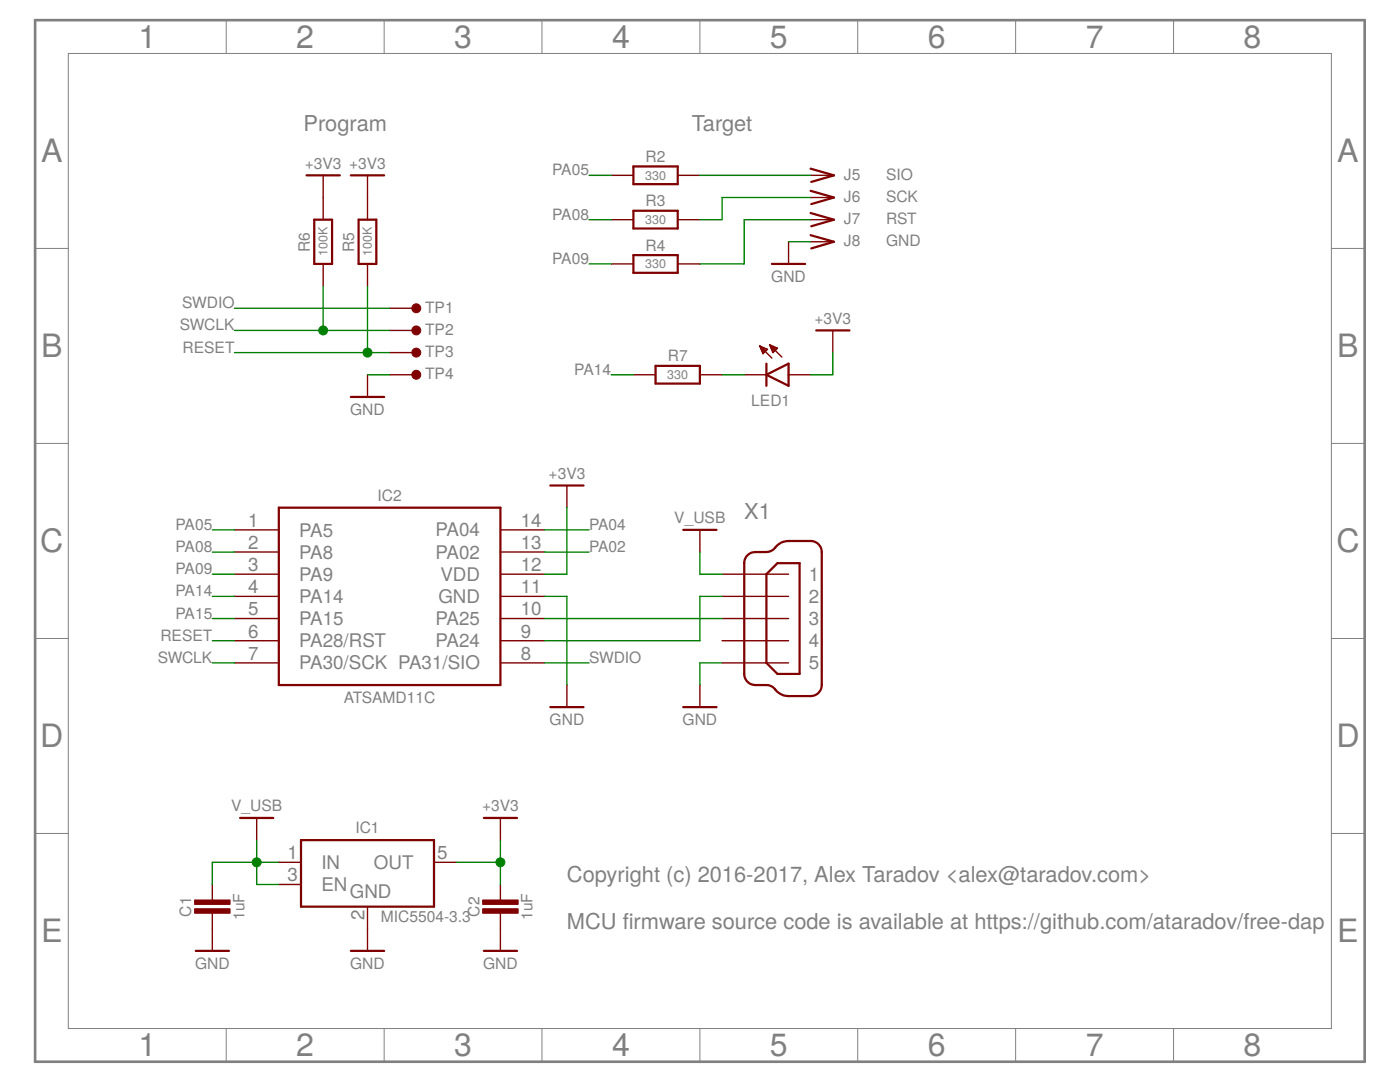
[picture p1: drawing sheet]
<?xml version="1.0" encoding="utf-8"?>
<!DOCTYPE eagle SYSTEM "eagle.dtd">
<eagle version="7.3.0">
<drawing>
<settings>
<setting alwaysvectorfont="no"/>
<setting verticaltext="up"/>
</settings>
<grid distance="0.1" unitdist="inch" unit="inch" style="lines" multiple="1" display="no" altdistance="0.01" altunitdist="inch" altunit="inch"/>
<schematic xreflabel="%F%N/%S.%C%R" xrefpart="/%S.%C%R">
<libraries>
<library name="ataradov_mcu">
<symbols>
<symbol name="ATSAMDXXC">
<wire x1="-12.7" y1="10.16" x2="12.7" y2="10.16" width="0.254" layer="94"/>
<wire x1="12.7" y1="10.16" x2="12.7" y2="-10.16" width="0.254" layer="94"/>
<wire x1="12.7" y1="-10.16" x2="-12.7" y2="-10.16" width="0.254" layer="94"/>
<wire x1="-12.7" y1="-10.16" x2="-12.7" y2="10.16" width="0.254" layer="94"/>
<pin name="PA28/RST" x="-17.78" y="-5.08" length="middle"/>
<pin name="PA8" x="-17.78" y="5.08" length="middle"/>
<pin name="PA9" x="-17.78" y="2.54" length="middle"/>
<pin name="PA14" x="-17.78" y="0" length="middle"/>
<pin name="PA15" x="-17.78" y="-2.54" length="middle"/>
<pin name="PA5" x="-17.78" y="7.62" length="middle"/>
<pin name="PA04" x="17.78" y="7.62" length="middle" rot="R180"/>
<pin name="PA02" x="17.78" y="5.08" length="middle" rot="R180"/>
<text x="0" y="10.922" size="1.27" layer="95" align="bottom-center">&gt;NAME</text>
<text x="0" y="-12.192" size="1.27" layer="96" align="bottom-center">&gt;VALUE</text>
<pin name="PA30/SCK" x="-17.78" y="-7.62" length="middle"/>
<pin name="VDD" x="17.78" y="2.54" length="middle" rot="R180"/>
<pin name="GND" x="17.78" y="0" length="middle" rot="R180"/>
<pin name="PA25" x="17.78" y="-2.54" length="middle" rot="R180"/>
<pin name="PA24" x="17.78" y="-5.08" length="middle" rot="R180"/>
<pin name="PA31/SIO" x="17.78" y="-7.62" length="middle" rot="R180"/>
</symbol>
</symbols>
<devicesets>
<deviceset name="ATSAMD11C" prefix="IC">
<gates>
<gate name="G$1" symbol="ATSAMDXXC" x="0" y="0"/>
</gates>
<devices>
<device name="" package="SO-14">
<connects>
<connect gate="G$1" pin="GND" pad="11"/>
<connect gate="G$1" pin="PA02" pad="13"/>
<connect gate="G$1" pin="PA04" pad="14"/>
<connect gate="G$1" pin="PA14" pad="4"/>
<connect gate="G$1" pin="PA15" pad="5"/>
<connect gate="G$1" pin="PA24" pad="9"/>
<connect gate="G$1" pin="PA25" pad="10"/>
<connect gate="G$1" pin="PA28/RST" pad="6"/>
<connect gate="G$1" pin="PA30/SCK" pad="7"/>
<connect gate="G$1" pin="PA31/SIO" pad="8"/>
<connect gate="G$1" pin="PA5" pad="1"/>
<connect gate="G$1" pin="PA8" pad="2"/>
<connect gate="G$1" pin="PA9" pad="3"/>
<connect gate="G$1" pin="VDD" pad="12"/>
</connects>
<technologies>
<technology name=""/>
</technologies>
</device>
</devices>
</deviceset>
</devicesets>
</library>
<library name="ataradov_pwr">
<symbols>
<symbol name="+3V3">
<wire x1="-1.905" y1="0" x2="1.905" y2="0" width="0.254" layer="94"/>
<text x="0" y="0.762" size="1.27" layer="96" align="bottom-center">&gt;VALUE</text>
<pin name="+3V3" x="0" y="-2.54" visible="off" length="short" direction="sup" rot="R90"/>
</symbol>
<symbol name="GND">
<wire x1="-1.905" y1="0" x2="1.905" y2="0" width="0.254" layer="94"/>
<text x="0" y="-2.032" size="1.27" layer="96" align="bottom-center">&gt;VALUE</text>
<pin name="GND" x="0" y="2.54" visible="off" length="short" direction="sup" rot="R270"/>
</symbol>
<symbol name="V_USB">
<wire x1="-1.905" y1="0" x2="1.905" y2="0" width="0.254" layer="94"/>
<text x="0" y="0.762" size="1.27" layer="96" align="bottom-center">&gt;VALUE</text>
<pin name="V_USB" x="0" y="-2.54" visible="off" length="short" direction="sup" rot="R90"/>
</symbol>
</symbols>
<devicesets>
<deviceset name="+3V3" prefix="P_">
<gates>
<gate name="1" symbol="+3V3" x="0" y="0"/>
</gates>
<devices>
<device name="">
<technologies>
<technology name=""/>
</technologies>
</device>
</devices>
</deviceset>
<deviceset name="GND" prefix="P_">
<gates>
<gate name="1" symbol="GND" x="0" y="0"/>
</gates>
<devices>
<device name="">
<technologies>
<technology name=""/>
</technologies>
</device>
</devices>
</deviceset>
<deviceset name="V_USB" prefix="P_">
<gates>
<gate name="1" symbol="V_USB" x="0" y="0"/>
</gates>
<devices>
<device name="">
<technologies>
<technology name=""/>
</technologies>
</device>
</devices>
</deviceset>
</devicesets>
</library>
<library name="ataradov_conn">
<symbols>
<symbol name="CONN-SINGLE">
<wire x1="-2.54" y1="0.762" x2="0.127" y2="0" width="0.254" layer="94"/>
<wire x1="0.127" y1="0" x2="-2.4765" y2="-0.762" width="0.254" layer="94"/>
<pin name="1" x="-2.54" y="0" visible="off" length="short" direction="pas" swaplevel="1"/>
<text x="1.27" y="-0.508" size="1.27" layer="95">&gt;NAME</text>
<text x="6.096" y="-0.508" size="1.27" layer="96">&gt;VALUE</text>
</symbol>
</symbols>
<devicesets>
<deviceset name="CONN-SINGLE" prefix="J" uservalue="yes">
<gates>
<gate name="G$1" symbol="CONN-SINGLE" x="0" y="0"/>
</gates>
<devices>
<device name="-TH" package="PIN-TH">
<connects>
<connect gate="G$1" pin="1" pad="1"/>
</connects>
<technologies>
<technology name=""/>
</technologies>
</device>
</devices>
</deviceset>
</devicesets>
</library>
<library name="ataradov_rlc">
<symbols>
<symbol name="C">
<rectangle x1="-1.524" y1="-0.254" x2="2.54" y2="0.254" layer="94" rot="R90"/>
<rectangle x1="-2.54" y1="-0.254" x2="1.524" y2="0.254" layer="94" rot="R90"/>
<wire x1="-2.54" y1="0" x2="-0.762" y2="0" width="0.1524" layer="94"/>
<wire x1="2.54" y1="0" x2="0.762" y2="0" width="0.1524" layer="94"/>
<pin name="1" x="-2.54" y="0" visible="off" length="point" direction="pas" swaplevel="1"/>
<pin name="2" x="2.54" y="0" visible="off" length="point" direction="pas" swaplevel="1" rot="R180"/>
<text x="0" y="2.413" size="1.27" layer="95" align="bottom-center">&gt;NAME</text>
<text x="0" y="-3.683" size="1.27" layer="96" align="bottom-center">&gt;VALUE</text>
</symbol>
<symbol name="R">
<wire x1="-2.54" y1="-1.016" x2="-2.54" y2="1.016" width="0.254" layer="94"/>
<pin name="1" x="-5.08" y="0" visible="off" length="short" direction="pas" swaplevel="1"/>
<pin name="2" x="5.08" y="0" visible="off" length="short" direction="pas" swaplevel="1" rot="R180"/>
<text x="0" y="1.524" size="1.27" layer="95" align="bottom-center">&gt;NAME</text>
<text x="0" y="0" size="1.016" layer="96" align="center">&gt;VALUE</text>
<wire x1="2.54" y1="-1.016" x2="2.54" y2="1.016" width="0.254" layer="94"/>
<wire x1="-2.54" y1="1.016" x2="2.54" y2="1.016" width="0.254" layer="94"/>
<wire x1="-2.54" y1="-1.016" x2="2.54" y2="-1.016" width="0.254" layer="94"/>
</symbol>
</symbols>
<devicesets>
<deviceset name="C" prefix="C" uservalue="yes">
<gates>
<gate name="G$1" symbol="C" x="0" y="0"/>
</gates>
<devices>
<device name="-0402" package="SMD0402">
<connects>
<connect gate="G$1" pin="1" pad="1"/>
<connect gate="G$1" pin="2" pad="2"/>
</connects>
<technologies>
<technology name=""/>
</technologies>
</device>
<device name="-0508" package="SMD0508">
<connects>
<connect gate="G$1" pin="1" pad="1"/>
<connect gate="G$1" pin="2" pad="2"/>
</connects>
<technologies>
<technology name=""/>
</technologies>
</device>
<device name="-0603" package="SMD0603">
<connects>
<connect gate="G$1" pin="1" pad="1"/>
<connect gate="G$1" pin="2" pad="2"/>
</connects>
<technologies>
<technology name=""/>
</technologies>
</device>
<device name="-0612" package="SMD0612">
<connects>
<connect gate="G$1" pin="1" pad="1"/>
<connect gate="G$1" pin="2" pad="2"/>
</connects>
<technologies>
<technology name=""/>
</technologies>
</device>
<device name="-0805" package="SMD0805">
<connects>
<connect gate="G$1" pin="1" pad="1"/>
<connect gate="G$1" pin="2" pad="2"/>
</connects>
<technologies>
<technology name=""/>
</technologies>
</device>
<device name="-1206" package="SMD1206">
<connects>
<connect gate="G$1" pin="1" pad="1"/>
<connect gate="G$1" pin="2" pad="2"/>
</connects>
<technologies>
<technology name=""/>
</technologies>
</device>
<device name="-2512" package="SMD2512">
<connects>
<connect gate="G$1" pin="1" pad="1"/>
<connect gate="G$1" pin="2" pad="2"/>
</connects>
<technologies>
<technology name=""/>
</technologies>
</device>
</devices>
</deviceset>
<deviceset name="R" prefix="R" uservalue="yes">
<gates>
<gate name="G$1" symbol="R" x="0" y="0"/>
</gates>
<devices>
<device name="-0402" package="SMD0402">
<connects>
<connect gate="G$1" pin="1" pad="1"/>
<connect gate="G$1" pin="2" pad="2"/>
</connects>
<technologies>
<technology name=""/>
</technologies>
</device>
<device name="-0508" package="SMD0508">
<connects>
<connect gate="G$1" pin="1" pad="1"/>
<connect gate="G$1" pin="2" pad="2"/>
</connects>
<technologies>
<technology name=""/>
</technologies>
</device>
<device name="-0603" package="SMD0603">
<connects>
<connect gate="G$1" pin="1" pad="1"/>
<connect gate="G$1" pin="2" pad="2"/>
</connects>
<technologies>
<technology name=""/>
</technologies>
</device>
<device name="-0612" package="SMD0612">
<connects>
<connect gate="G$1" pin="1" pad="1"/>
<connect gate="G$1" pin="2" pad="2"/>
</connects>
<technologies>
<technology name=""/>
</technologies>
</device>
<device name="-0805" package="SMD0805">
<connects>
<connect gate="G$1" pin="1" pad="1"/>
<connect gate="G$1" pin="2" pad="2"/>
</connects>
<technologies>
<technology name=""/>
</technologies>
</device>
<device name="-1206" package="SMD1206">
<connects>
<connect gate="G$1" pin="1" pad="1"/>
<connect gate="G$1" pin="2" pad="2"/>
</connects>
<technologies>
<technology name=""/>
</technologies>
</device>
<device name="-2512" package="SMD2512">
<connects>
<connect gate="G$1" pin="1" pad="1"/>
<connect gate="G$1" pin="2" pad="2"/>
</connects>
<technologies>
<technology name=""/>
</technologies>
</device>
</devices>
</deviceset>
</devicesets>
</library>
<library name="ataradov_vreg">
<symbols>
<symbol name="VREG-3-EN">
<wire x1="-7.62" y1="5.08" x2="7.62" y2="5.08" width="0.254" layer="94"/>
<wire x1="7.62" y1="5.08" x2="7.62" y2="-2.54" width="0.254" layer="94"/>
<wire x1="7.62" y1="-2.54" x2="-7.62" y2="-2.54" width="0.254" layer="94"/>
<wire x1="-7.62" y1="-2.54" x2="-7.62" y2="5.08" width="0.254" layer="94"/>
<text x="-2.032" y="-1.524" size="1.524" layer="95">GND</text>
<text x="0" y="5.842" size="1.27" layer="95" align="bottom-center">&gt;NAME</text>
<text x="1.524" y="-4.318" size="1.27" layer="96">&gt;VALUE</text>
<pin name="IN" x="-10.16" y="2.54" length="short" direction="sup"/>
<pin name="OUT" x="10.16" y="2.54" length="short" direction="sup" rot="R180"/>
<pin name="GND" x="0" y="-5.08" visible="pad" length="short" direction="pwr" rot="R90"/>
<pin name="EN" x="-10.16" y="0" length="short" direction="in"/>
</symbol>
</symbols>
<devicesets>
<deviceset name="MIC5504" prefix="IC" uservalue="yes">
<gates>
<gate name="G$1" symbol="VREG-3-EN" x="0" y="0"/>
</gates>
<devices>
<device name="-SOT23-5" package="SOT23-5">
<connects>
<connect gate="G$1" pin="EN" pad="3"/>
<connect gate="G$1" pin="GND" pad="2"/>
<connect gate="G$1" pin="IN" pad="1"/>
<connect gate="G$1" pin="OUT" pad="5"/>
</connects>
<technologies>
<technology name=""/>
</technologies>
</device>
</devices>
</deviceset>
</devicesets>
</library>
<library name="con-cypressindustries">
<symbols>
<symbol name="MINI-USB-5">
<wire x1="-2.54" y1="6.35" x2="-2.54" y2="-6.35" width="0.254" layer="94"/>
<wire x1="-2.54" y1="-6.35" x2="-1.27" y2="-7.62" width="0.254" layer="94" curve="90"/>
<wire x1="-1.27" y1="-7.62" x2="0" y2="-7.62" width="0.254" layer="94"/>
<wire x1="0" y1="-7.62" x2="1.016" y2="-8.128" width="0.254" layer="94" curve="-53.130102"/>
<wire x1="1.016" y1="-8.128" x2="2.54" y2="-8.89" width="0.254" layer="94" curve="53.130102"/>
<wire x1="2.54" y1="-8.89" x2="5.08" y2="-8.89" width="0.254" layer="94"/>
<wire x1="5.08" y1="-8.89" x2="6.35" y2="-7.62" width="0.254" layer="94" curve="90"/>
<wire x1="6.35" y1="-7.62" x2="6.35" y2="7.62" width="0.254" layer="94"/>
<wire x1="-2.54" y1="6.35" x2="-1.27" y2="7.62" width="0.254" layer="94" curve="-90"/>
<wire x1="-1.27" y1="7.62" x2="0" y2="7.62" width="0.254" layer="94"/>
<wire x1="0" y1="7.62" x2="1.016" y2="8.128" width="0.254" layer="94" curve="53.130102"/>
<wire x1="1.016" y1="8.128" x2="2.54" y2="8.89" width="0.254" layer="94" curve="-53.130102"/>
<wire x1="2.54" y1="8.89" x2="5.08" y2="8.89" width="0.254" layer="94"/>
<wire x1="5.08" y1="8.89" x2="6.35" y2="7.62" width="0.254" layer="94" curve="-90"/>
<wire x1="0" y1="5.08" x2="0" y2="-5.08" width="0.254" layer="94"/>
<wire x1="0" y1="-5.08" x2="1.27" y2="-6.35" width="0.254" layer="94"/>
<wire x1="1.27" y1="-6.35" x2="3.81" y2="-6.35" width="0.254" layer="94"/>
<wire x1="3.81" y1="-6.35" x2="3.81" y2="6.35" width="0.254" layer="94"/>
<wire x1="3.81" y1="6.35" x2="1.27" y2="6.35" width="0.254" layer="94"/>
<wire x1="1.27" y1="6.35" x2="0" y2="5.08" width="0.254" layer="94"/>
<text x="-2.54" y="11.43" size="1.778" layer="95">&gt;NAME</text>
<text x="10.16" y="-7.62" size="1.778" layer="96" rot="R90">&gt;VALUE</text>
<pin name="1" x="-5.08" y="5.08" visible="pin" direction="pas"/>
<pin name="2" x="-5.08" y="2.54" visible="pin" direction="pas"/>
<pin name="3" x="-5.08" y="0" visible="pin" direction="pas"/>
<pin name="4" x="-5.08" y="-2.54" visible="pin" direction="pas"/>
<pin name="5" x="-5.08" y="-5.08" visible="pin" direction="pas"/>
</symbol>
</symbols>
<devicesets>
<deviceset name="MINI-USB-" prefix="X">
<gates>
<gate name="G$1" symbol="MINI-USB-5" x="0" y="0"/>
</gates>
<devices>
<device name="32005-201" package="32005-201">
<connects>
<connect gate="G$1" pin="1" pad="1"/>
<connect gate="G$1" pin="2" pad="2"/>
<connect gate="G$1" pin="3" pad="3"/>
<connect gate="G$1" pin="4" pad="4"/>
<connect gate="G$1" pin="5" pad="5"/>
</connects>
<technologies>
<technology name="">
<attribute name="MF" value="" constant="no"/>
<attribute name="MPN" value="" constant="no"/>
<attribute name="OC_FARNELL" value="unknown" constant="no"/>
<attribute name="OC_NEWARK" value="unknown" constant="no"/>
</technology>
</technologies>
</device>
<device name="32005-301" package="32005-301">
<connects>
<connect gate="G$1" pin="1" pad="1"/>
<connect gate="G$1" pin="2" pad="2"/>
<connect gate="G$1" pin="3" pad="3"/>
<connect gate="G$1" pin="4" pad="4"/>
<connect gate="G$1" pin="5" pad="5"/>
</connects>
<technologies>
<technology name="">
<attribute name="MF" value="" constant="no"/>
<attribute name="MPN" value="" constant="no"/>
<attribute name="OC_FARNELL" value="unknown" constant="no"/>
<attribute name="OC_NEWARK" value="unknown" constant="no"/>
</technology>
</technologies>
</device>
</devices>
</deviceset>
</devicesets>
</library>
<library name="ataradov_misc">
<symbols>
<symbol name="TP">
<text x="4.064" y="-0.508" size="1.27" layer="95">&gt;NAME</text>
<pin name="1" x="0" y="0" visible="off" length="short" direction="pas"/>
<circle x="3.048" y="0" radius="0.508" width="0" layer="94"/>
</symbol>
</symbols>
<devicesets>
<deviceset name="TEST-POINT" prefix="TP" uservalue="yes">
<gates>
<gate name="G$1" symbol="TP" x="0" y="0"/>
</gates>
<devices>
<device name="-1.27MM" package="TP-1.27MM">
<connects>
<connect gate="G$1" pin="1" pad="1"/>
</connects>
<technologies>
<technology name=""/>
</technologies>
</device>
<device name="-2.54MM" package="TP-2.54MM">
<connects>
<connect gate="G$1" pin="1" pad="1"/>
</connects>
<technologies>
<technology name=""/>
</technologies>
</device>
</devices>
</deviceset>
</devicesets>
</library>
<library name="ataradov_led">
<symbols>
<symbol name="LED">
<wire x1="1.27" y1="0" x2="0" y2="-2.54" width="0.254" layer="94"/>
<wire x1="0" y1="-2.54" x2="-1.27" y2="0" width="0.254" layer="94"/>
<wire x1="1.27" y1="-2.54" x2="0" y2="-2.54" width="0.254" layer="94"/>
<wire x1="0" y1="-2.54" x2="-1.27" y2="-2.54" width="0.254" layer="94"/>
<wire x1="1.27" y1="0" x2="0" y2="0" width="0.254" layer="94"/>
<wire x1="0" y1="0" x2="-1.27" y2="0" width="0.254" layer="94"/>
<wire x1="-2.032" y1="-0.762" x2="-3.429" y2="-2.159" width="0.1524" layer="94"/>
<wire x1="-1.905" y1="-1.905" x2="-3.302" y2="-3.302" width="0.1524" layer="94"/>
<text x="3.556" y="-2.032" size="1.27" layer="95" rot="R90" align="bottom-center">&gt;NAME</text>
<text x="5.715" y="-2.032" size="1.27" layer="96" rot="R90" align="bottom-center">&gt;VALUE</text>
<pin name="C" x="0" y="-5.08" visible="off" length="short" direction="pas" rot="R90"/>
<pin name="A" x="0" y="2.54" visible="off" length="short" direction="pas" rot="R270"/>
<polygon width="0.1524" layer="94">
<vertex x="-3.429" y="-2.159"/>
<vertex x="-3.048" y="-1.27"/>
<vertex x="-2.54" y="-1.778"/>
</polygon>
<polygon width="0.1524" layer="94">
<vertex x="-3.302" y="-3.302"/>
<vertex x="-2.921" y="-2.413"/>
<vertex x="-2.413" y="-2.921"/>
</polygon>
</symbol>
</symbols>
<devicesets>
<deviceset name="LED_SMD" prefix="LED" uservalue="yes">
<gates>
<gate name="G$1" symbol="LED" x="0" y="0"/>
</gates>
<devices>
<device name="LED_0603" package="SMD0603">
<connects>
<connect gate="G$1" pin="A" pad="1"/>
<connect gate="G$1" pin="C" pad="2"/>
</connects>
<technologies>
<technology name=""/>
</technologies>
</device>
<device name="LED_0805" package="SMD0805">
<connects>
<connect gate="G$1" pin="A" pad="1"/>
<connect gate="G$1" pin="C" pad="2"/>
</connects>
<technologies>
<technology name=""/>
</technologies>
</device>
</devices>
</deviceset>
</devicesets>
</library>
</libraries>
<attributes>
</attributes>
<variantdefs>
</variantdefs>
<classes>
<class number="0" name="default" width="0" drill="0">
</class>
</classes>
<parts>
<part name="IC2" library="ataradov_mcu" deviceset="ATSAMD11C" device=""/>
<part name="P_9" library="ataradov_pwr" deviceset="+3V3" device=""/>
<part name="P_7" library="ataradov_pwr" deviceset="+3V3" device=""/>
<part name="P_17" library="ataradov_pwr" deviceset="GND" device=""/>
<part name="P_8" library="ataradov_pwr" deviceset="GND" device=""/>
<part name="P_16" library="ataradov_pwr" deviceset="V_USB" device=""/>
<part name="P_3" library="ataradov_pwr" deviceset="V_USB" device=""/>
<part name="J5" library="ataradov_conn" deviceset="CONN-SINGLE" device="-TH" value="SIO"/>
<part name="J6" library="ataradov_conn" deviceset="CONN-SINGLE" device="-TH" value="SCK"/>
<part name="J7" library="ataradov_conn" deviceset="CONN-SINGLE" device="-TH" value="RST"/>
<part name="J8" library="ataradov_conn" deviceset="CONN-SINGLE" device="-TH" value="GND"/>
<part name="C1" library="ataradov_rlc" deviceset="C" device="-0603" value="1uF"/>
<part name="C2" library="ataradov_rlc" deviceset="C" device="-0603" value="1uF"/>
<part name="R2" library="ataradov_rlc" deviceset="R" device="-0603" value="330"/>
<part name="R3" library="ataradov_rlc" deviceset="R" device="-0603" value="330"/>
<part name="R4" library="ataradov_rlc" deviceset="R" device="-0603" value="330"/>
<part name="IC1" library="ataradov_vreg" deviceset="MIC5504" device="-SOT23-5" value="MIC5504-3.3"/>
<part name="P_4" library="ataradov_pwr" deviceset="GND" device=""/>
<part name="P_6" library="ataradov_pwr" deviceset="GND" device=""/>
<part name="P_1" library="ataradov_pwr" deviceset="GND" device=""/>
<part name="P_2" library="ataradov_pwr" deviceset="GND" device=""/>
<part name="P_11" library="ataradov_pwr" deviceset="GND" device=""/>
<part name="R5" library="ataradov_rlc" deviceset="R" device="-0603" value="100K"/>
<part name="R6" library="ataradov_rlc" deviceset="R" device="-0603" value="100K"/>
<part name="P_18" library="ataradov_pwr" deviceset="+3V3" device=""/>
<part name="P_19" library="ataradov_pwr" deviceset="+3V3" device=""/>
<part name="X1" library="con-cypressindustries" deviceset="MINI-USB-" device="32005-201"/>
<part name="R7" library="ataradov_rlc" deviceset="R" device="-0603" value="330"/>
<part name="TP1" library="ataradov_misc" deviceset="TEST-POINT" device="-1.27MM" value="SIO"/>
<part name="TP2" library="ataradov_misc" deviceset="TEST-POINT" device="-1.27MM"/>
<part name="TP3" library="ataradov_misc" deviceset="TEST-POINT" device="-1.27MM"/>
<part name="TP4" library="ataradov_misc" deviceset="TEST-POINT" device="-1.27MM"/>
<part name="P_5" library="ataradov_pwr" deviceset="+3V3" device=""/>
<part name="LED1" library="ataradov_led" deviceset="LED_SMD" device="LED_0603"/>
</parts>
<sheets>
<sheet>
<plain>
<frame x1="0" y1="0" x2="152.4" y2="119.38" columns="8" rows="5" layer="97"/>
<text x="35.56" y="106.68" size="1.778" layer="97" align="bottom-center">Program</text>
<text x="78.74" y="106.68" size="1.778" layer="97" align="bottom-center">Target</text>
<text x="60.96" y="15.24" size="1.778" layer="97">Copyright (c) 2016-2017, Alex Taradov &lt;alex@taradov.com&gt;

MCU firmware source code is available at https://github.com/ataradov/free-dap</text>
</plain>
<instances>
<instance part="IC2" gate="G$1" x="40.64" y="53.34"/>
<instance part="P_9" gate="1" x="53.34" y="27.94"/>
<instance part="P_7" gate="1" x="60.96" y="66.04"/>
<instance part="P_17" gate="1" x="76.2" y="40.64"/>
<instance part="P_8" gate="1" x="60.96" y="40.64"/>
<instance part="P_16" gate="1" x="76.2" y="60.96"/>
<instance part="P_3" gate="1" x="25.4" y="27.94"/>
<instance part="J5" gate="G$1" x="91.44" y="101.6"/>
<instance part="J6" gate="G$1" x="91.44" y="99.06"/>
<instance part="J7" gate="G$1" x="91.44" y="96.52"/>
<instance part="J8" gate="G$1" x="91.44" y="93.98"/>
<instance part="C1" gate="G$1" x="20.32" y="17.78" rot="R90"/>
<instance part="C2" gate="G$1" x="53.34" y="17.78" rot="R90"/>
<instance part="R2" gate="G$1" x="71.12" y="101.6"/>
<instance part="R3" gate="G$1" x="71.12" y="96.52"/>
<instance part="R4" gate="G$1" x="71.12" y="91.44"/>
<instance part="IC1" gate="G$1" x="38.1" y="20.32"/>
<instance part="P_4" gate="1" x="38.1" y="12.7"/>
<instance part="P_6" gate="1" x="53.34" y="12.7"/>
<instance part="P_1" gate="1" x="20.32" y="12.7"/>
<instance part="P_2" gate="1" x="38.1" y="76.2"/>
<instance part="P_11" gate="1" x="86.36" y="91.44"/>
<instance part="R5" gate="G$1" x="38.1" y="93.98" rot="R90"/>
<instance part="R6" gate="G$1" x="33.02" y="93.98" rot="R90"/>
<instance part="P_18" gate="1" x="33.02" y="101.6"/>
<instance part="P_19" gate="1" x="38.1" y="101.6"/>
<instance part="X1" gate="G$1" x="83.82" y="50.8" smashed="yes">
<attribute name="NAME" x="81.28" y="62.23" size="1.778" layer="95"/>
</instance>
<instance part="R7" gate="G$1" x="73.66" y="78.74"/>
<instance part="TP1" gate="G$1" x="40.64" y="86.36"/>
<instance part="TP2" gate="G$1" x="40.64" y="83.82"/>
<instance part="TP3" gate="G$1" x="40.64" y="81.28"/>
<instance part="TP4" gate="G$1" x="40.64" y="78.74"/>
<instance part="P_5" gate="1" x="91.44" y="83.82"/>
<instance part="LED1" gate="G$1" x="86.36" y="78.74" rot="R270"/>
</instances>
<busses>
</busses>
<nets>
<net name="N$1" class="0">
<segment>
<pinref part="IC2" gate="G$1" pin="PA24"/>
<wire x1="58.42" y1="48.26" x2="76.2" y2="48.26" width="0.1524" layer="91"/>
<wire x1="76.2" y1="48.26" x2="76.2" y2="53.34" width="0.1524" layer="91"/>
<wire x1="76.2" y1="53.34" x2="78.74" y2="53.34" width="0.1524" layer="91"/>
<pinref part="X1" gate="G$1" pin="2"/>
</segment>
</net>
<net name="N$2" class="0">
<segment>
<pinref part="IC2" gate="G$1" pin="PA25"/>
<wire x1="58.42" y1="50.8" x2="78.74" y2="50.8" width="0.1524" layer="91"/>
<pinref part="X1" gate="G$1" pin="3"/>
</segment>
</net>
<net name="GND" class="0">
<segment>
<pinref part="P_17" gate="1" pin="GND"/>
<wire x1="76.2" y1="43.18" x2="76.2" y2="45.72" width="0.1524" layer="91"/>
<wire x1="76.2" y1="45.72" x2="78.74" y2="45.72" width="0.1524" layer="91"/>
<pinref part="X1" gate="G$1" pin="5"/>
</segment>
<segment>
<pinref part="IC1" gate="G$1" pin="GND"/>
<pinref part="P_4" gate="1" pin="GND"/>
</segment>
<segment>
<pinref part="C1" gate="G$1" pin="1"/>
<pinref part="P_1" gate="1" pin="GND"/>
</segment>
<segment>
<pinref part="C2" gate="G$1" pin="1"/>
<pinref part="P_6" gate="1" pin="GND"/>
</segment>
<segment>
<pinref part="IC2" gate="G$1" pin="GND"/>
<pinref part="P_8" gate="1" pin="GND"/>
<wire x1="58.42" y1="53.34" x2="60.96" y2="53.34" width="0.1524" layer="91"/>
<wire x1="60.96" y1="53.34" x2="60.96" y2="43.18" width="0.1524" layer="91"/>
</segment>
<segment>
<pinref part="P_2" gate="1" pin="GND"/>
<wire x1="38.1" y1="78.74" x2="40.64" y2="78.74" width="0.1524" layer="91"/>
<pinref part="TP4" gate="G$1" pin="1"/>
</segment>
<segment>
<pinref part="P_11" gate="1" pin="GND"/>
<pinref part="J8" gate="G$1" pin="1"/>
<wire x1="86.36" y1="93.98" x2="88.9" y2="93.98" width="0.1524" layer="91"/>
</segment>
</net>
<net name="V_USB" class="0">
<segment>
<pinref part="P_16" gate="1" pin="V_USB"/>
<wire x1="76.2" y1="58.42" x2="76.2" y2="55.88" width="0.1524" layer="91"/>
<wire x1="76.2" y1="55.88" x2="78.74" y2="55.88" width="0.1524" layer="91"/>
<pinref part="X1" gate="G$1" pin="1"/>
</segment>
<segment>
<pinref part="IC1" gate="G$1" pin="EN"/>
<pinref part="P_3" gate="1" pin="V_USB"/>
<wire x1="27.94" y1="20.32" x2="25.4" y2="20.32" width="0.1524" layer="91"/>
<wire x1="25.4" y1="20.32" x2="25.4" y2="22.86" width="0.1524" layer="91"/>
<pinref part="IC1" gate="G$1" pin="IN"/>
<wire x1="25.4" y1="22.86" x2="25.4" y2="25.4" width="0.1524" layer="91"/>
<wire x1="27.94" y1="22.86" x2="25.4" y2="22.86" width="0.1524" layer="91"/>
<junction x="25.4" y="22.86"/>
<pinref part="C1" gate="G$1" pin="2"/>
<wire x1="25.4" y1="22.86" x2="20.32" y2="22.86" width="0.1524" layer="91"/>
<wire x1="20.32" y1="22.86" x2="20.32" y2="20.32" width="0.1524" layer="91"/>
</segment>
</net>
<net name="+3V3" class="0">
<segment>
<pinref part="IC1" gate="G$1" pin="OUT"/>
<wire x1="48.26" y1="22.86" x2="53.34" y2="22.86" width="0.1524" layer="91"/>
<pinref part="C2" gate="G$1" pin="2"/>
<wire x1="53.34" y1="20.32" x2="53.34" y2="22.86" width="0.1524" layer="91"/>
<junction x="53.34" y="22.86"/>
<pinref part="P_9" gate="1" pin="+3V3"/>
<wire x1="53.34" y1="25.4" x2="53.34" y2="22.86" width="0.1524" layer="91"/>
</segment>
<segment>
<pinref part="IC2" gate="G$1" pin="VDD"/>
<pinref part="P_7" gate="1" pin="+3V3"/>
<wire x1="58.42" y1="55.88" x2="60.96" y2="55.88" width="0.1524" layer="91"/>
<wire x1="60.96" y1="55.88" x2="60.96" y2="63.5" width="0.1524" layer="91"/>
</segment>
<segment>
<pinref part="R6" gate="G$1" pin="2"/>
<pinref part="P_18" gate="1" pin="+3V3"/>
</segment>
<segment>
<pinref part="R5" gate="G$1" pin="2"/>
<pinref part="P_19" gate="1" pin="+3V3"/>
</segment>
<segment>
<wire x1="88.9" y1="78.74" x2="91.44" y2="78.74" width="0.1524" layer="91"/>
<pinref part="P_5" gate="1" pin="+3V3"/>
<wire x1="91.44" y1="81.28" x2="91.44" y2="78.74" width="0.1524" layer="91"/>
<pinref part="LED1" gate="G$1" pin="A"/>
</segment>
</net>
<net name="SWDIO" class="0">
<segment>
<pinref part="IC2" gate="G$1" pin="PA31/SIO"/>
<wire x1="58.42" y1="45.72" x2="63.5" y2="45.72" width="0.1524" layer="91"/>
<label x="63.5" y="45.72" size="1.27" layer="95"/>
</segment>
<segment>
<wire x1="40.64" y1="86.36" x2="22.86" y2="86.36" width="0.1524" layer="91"/>
<label x="22.86" y="86.36" size="1.27" layer="95" rot="MR0"/>
<pinref part="TP1" gate="G$1" pin="1"/>
</segment>
</net>
<net name="PA02" class="0">
<segment>
<pinref part="IC2" gate="G$1" pin="PA02"/>
<wire x1="58.42" y1="58.42" x2="63.5" y2="58.42" width="0.1524" layer="91"/>
<label x="63.5" y="58.42" size="1.27" layer="95"/>
</segment>
</net>
<net name="PA04" class="0">
<segment>
<pinref part="IC2" gate="G$1" pin="PA04"/>
<wire x1="58.42" y1="60.96" x2="63.5" y2="60.96" width="0.1524" layer="91"/>
<label x="63.5" y="60.96" size="1.27" layer="95"/>
</segment>
</net>
<net name="SWCLK" class="0">
<segment>
<pinref part="IC2" gate="G$1" pin="PA30/SCK"/>
<wire x1="22.86" y1="45.72" x2="20.32" y2="45.72" width="0.1524" layer="91"/>
<label x="20.32" y="45.72" size="1.27" layer="95" rot="MR0"/>
</segment>
<segment>
<wire x1="40.64" y1="83.82" x2="33.02" y2="83.82" width="0.1524" layer="91"/>
<label x="22.86" y="83.82" size="1.27" layer="95" rot="MR0"/>
<pinref part="R6" gate="G$1" pin="1"/>
<wire x1="33.02" y1="83.82" x2="22.86" y2="83.82" width="0.1524" layer="91"/>
<wire x1="33.02" y1="88.9" x2="33.02" y2="83.82" width="0.1524" layer="91"/>
<junction x="33.02" y="83.82"/>
<pinref part="TP2" gate="G$1" pin="1"/>
</segment>
</net>
<net name="RESET" class="0">
<segment>
<pinref part="IC2" gate="G$1" pin="PA28/RST"/>
<wire x1="22.86" y1="48.26" x2="20.32" y2="48.26" width="0.1524" layer="91"/>
<label x="20.32" y="48.26" size="1.27" layer="95" rot="MR0"/>
</segment>
<segment>
<wire x1="40.64" y1="81.28" x2="38.1" y2="81.28" width="0.1524" layer="91"/>
<label x="22.86" y="81.28" size="1.27" layer="95" rot="MR0"/>
<pinref part="R5" gate="G$1" pin="1"/>
<wire x1="38.1" y1="81.28" x2="22.86" y2="81.28" width="0.1524" layer="91"/>
<wire x1="38.1" y1="88.9" x2="38.1" y2="81.28" width="0.1524" layer="91"/>
<junction x="38.1" y="81.28"/>
<pinref part="TP3" gate="G$1" pin="1"/>
</segment>
</net>
<net name="PA15" class="0">
<segment>
<pinref part="IC2" gate="G$1" pin="PA15"/>
<wire x1="22.86" y1="50.8" x2="20.32" y2="50.8" width="0.1524" layer="91"/>
<label x="20.32" y="50.8" size="1.27" layer="95" rot="MR0"/>
</segment>
</net>
<net name="PA14" class="0">
<segment>
<pinref part="IC2" gate="G$1" pin="PA14"/>
<wire x1="22.86" y1="53.34" x2="20.32" y2="53.34" width="0.1524" layer="91"/>
<label x="20.32" y="53.34" size="1.27" layer="95" rot="MR0"/>
</segment>
<segment>
<wire x1="68.58" y1="78.74" x2="66.04" y2="78.74" width="0.1524" layer="91"/>
<label x="66.04" y="78.74" size="1.27" layer="95" rot="MR0"/>
<pinref part="R7" gate="G$1" pin="1"/>
</segment>
</net>
<net name="PA09" class="0">
<segment>
<pinref part="IC2" gate="G$1" pin="PA9"/>
<wire x1="22.86" y1="55.88" x2="20.32" y2="55.88" width="0.1524" layer="91"/>
<label x="20.32" y="55.88" size="1.27" layer="95" rot="MR0"/>
</segment>
<segment>
<pinref part="R4" gate="G$1" pin="1"/>
<wire x1="66.04" y1="91.44" x2="63.5" y2="91.44" width="0.1524" layer="91"/>
<label x="63.5" y="91.44" size="1.27" layer="95" rot="MR0"/>
</segment>
</net>
<net name="PA08" class="0">
<segment>
<pinref part="IC2" gate="G$1" pin="PA8"/>
<wire x1="22.86" y1="58.42" x2="20.32" y2="58.42" width="0.1524" layer="91"/>
<label x="20.32" y="58.42" size="1.27" layer="95" rot="MR0"/>
</segment>
<segment>
<pinref part="R3" gate="G$1" pin="1"/>
<wire x1="66.04" y1="96.52" x2="63.5" y2="96.52" width="0.1524" layer="91"/>
<label x="63.5" y="96.52" size="1.27" layer="95" rot="MR0"/>
</segment>
</net>
<net name="PA05" class="0">
<segment>
<pinref part="IC2" gate="G$1" pin="PA5"/>
<wire x1="22.86" y1="60.96" x2="20.32" y2="60.96" width="0.1524" layer="91"/>
<label x="20.32" y="60.96" size="1.27" layer="95" rot="MR0"/>
</segment>
<segment>
<pinref part="R2" gate="G$1" pin="1"/>
<wire x1="66.04" y1="101.6" x2="63.5" y2="101.6" width="0.1524" layer="91"/>
<label x="63.5" y="101.6" size="1.27" layer="95" rot="MR0"/>
</segment>
</net>
<net name="N$3" class="0">
<segment>
<pinref part="R2" gate="G$1" pin="2"/>
<pinref part="J5" gate="G$1" pin="1"/>
<wire x1="76.2" y1="101.6" x2="88.9" y2="101.6" width="0.1524" layer="91"/>
</segment>
</net>
<net name="N$4" class="0">
<segment>
<pinref part="R3" gate="G$1" pin="2"/>
<wire x1="76.2" y1="96.52" x2="78.74" y2="96.52" width="0.1524" layer="91"/>
<wire x1="78.74" y1="96.52" x2="78.74" y2="99.06" width="0.1524" layer="91"/>
<pinref part="J6" gate="G$1" pin="1"/>
<wire x1="78.74" y1="99.06" x2="88.9" y2="99.06" width="0.1524" layer="91"/>
</segment>
</net>
<net name="N$5" class="0">
<segment>
<pinref part="R4" gate="G$1" pin="2"/>
<wire x1="76.2" y1="91.44" x2="81.28" y2="91.44" width="0.1524" layer="91"/>
<wire x1="81.28" y1="91.44" x2="81.28" y2="96.52" width="0.1524" layer="91"/>
<pinref part="J7" gate="G$1" pin="1"/>
<wire x1="81.28" y1="96.52" x2="88.9" y2="96.52" width="0.1524" layer="91"/>
</segment>
</net>
<net name="N$6" class="0">
<segment>
<pinref part="R7" gate="G$1" pin="2"/>
<wire x1="78.74" y1="78.74" x2="81.28" y2="78.74" width="0.1524" layer="91"/>
<pinref part="LED1" gate="G$1" pin="C"/>
</segment>
</net>
</nets>
</sheet>
</sheets>
</schematic>
</drawing>
<compatibility>
<note version="6.3" minversion="6.2.2" severity="warning">
Since Version 6.2.2 text objects can contain more than one line,
which will not be processed correctly with this version.
</note>
</compatibility>
</eagle>
